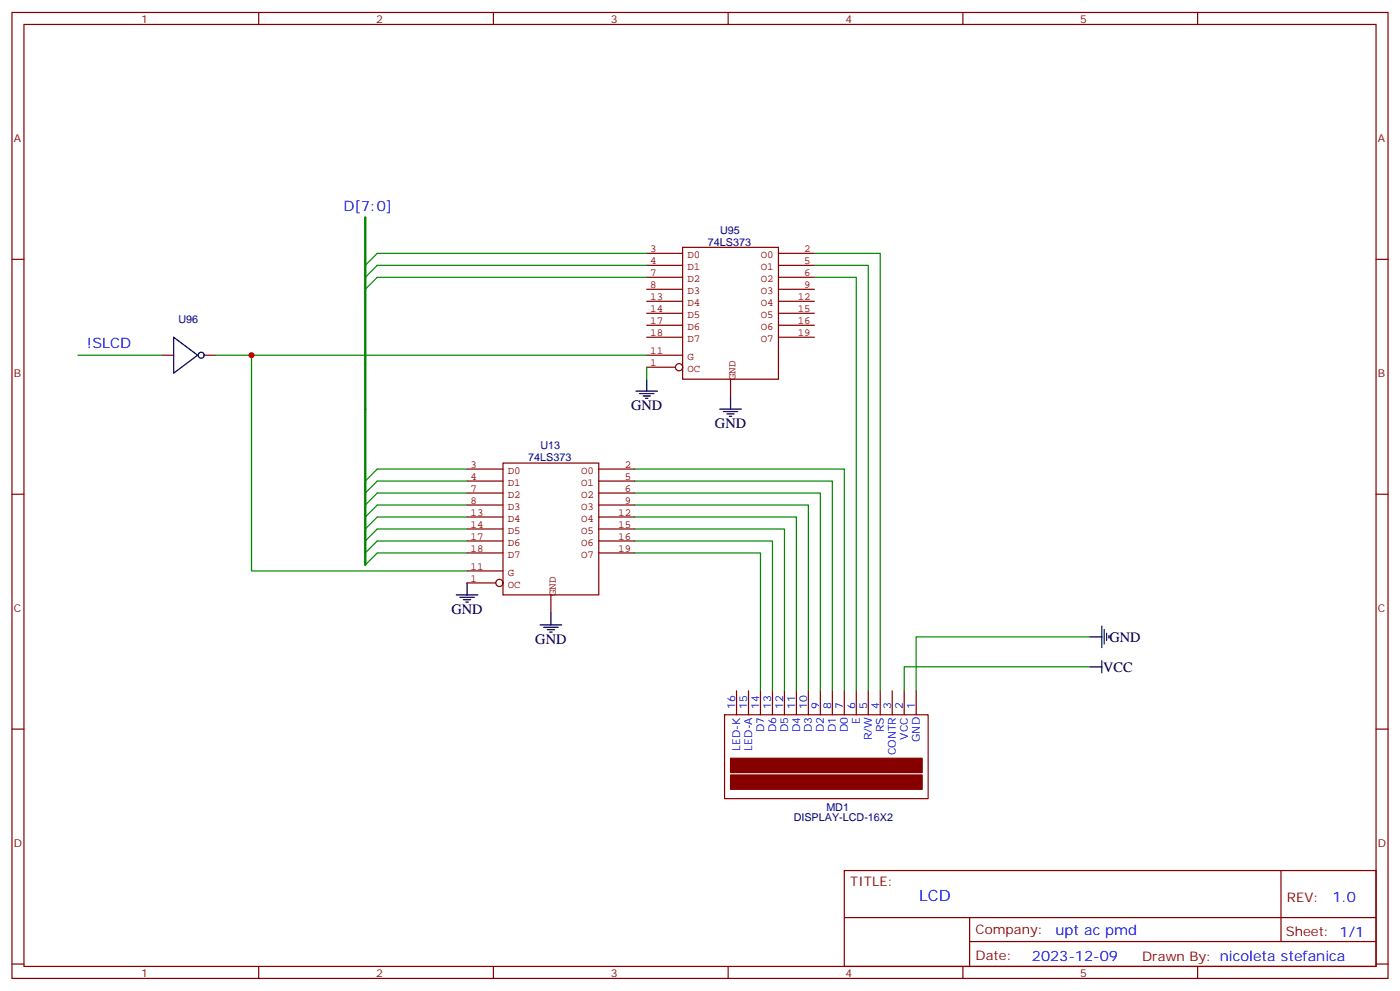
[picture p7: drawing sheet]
<svg xmlns="http://www.w3.org/2000/svg" width="412mm" height="292mm" viewBox="0 0 412 292" stroke-linecap="round" stroke-linejoin="round" font-family="sans-serif">
<g fill="none" stroke="#870000" stroke-width=".35">
<path d="M3.5 3.7h405.4v284.3h-405.4zM7.1 7.2h398.2v277.3h-398.2zM76.2 3.7v3.5M145.3 3.7v3.5M214.5 3.7v3.5M283.6 3.7v3.5M352.8 3.7v3.5M3.5 76.3h3.6M405.3 76.3h3.6M47.6 104.6h3.6M60 104.6h3.5M3.5 145.5h3.6"/>
<path d="M405.3 145.5h3.6M3.5 214.6h3.6M213.4 210.4h60v24.7h-60zM217 203.3v7.1M220.5 203.3v7.1M224 203.3v7.1M227.5 203.3v7.1M231.1 203.3v7.1M234.6 203.3v7.1M238.1 203.3v7.1M241.7 203.3v7.1M245.2 203.3v7.1"/>
<path d="M248.7 203.3v7.1M252.2 203.3v7.1M255.8 203.3v7.1M259.3 203.3v7.1M262.8 203.3v7.1M266.3 203.3v7.1M269.9 203.3v7.1M405.3 214.6h3.6M248.7 256.3h156.6v28.2h-156.6zM377.3 256.3v20.9M248.7 270.1h156.5M285.6 277.2h119.6"/>
<path d="M285.6 270.1v14.1M3.5 283.8h3.6M76.2 284.5v3.5M145.3 284.5v3.5M214.5 284.5v3.5M283.6 284.5v3.5M352.8 284.5v3.5M405.3 283.8h3.6"/>
</g>
<g fill="#870000" stroke="#870000" stroke-width=".35">
<path d="M215.2 223.2h56.4v4.2h-56.4z"/>
<path d="M215.2 228.1h56.4v4.2h-56.4z"/>
</g>
<path d="M51.2 99.3l7 5.3-7 5.3zM321 187.5h3.6M321 196.3h3.6M324.6 184.3v6.3M324.6 194.5v3.5M325.3 185.3v4.3M326 186.4v2.1M326.7 187.1v.7" fill="none" stroke="#000" stroke-width=".35"/>
<g fill="none" stroke="#008700" stroke-width=".35">
<path d="M137.6 138.1h-26.5l-3.5 3.5M187 138.1h61.7v65.2M137.6 159.2h-26.5l-3.5 3.6M137.6 155.7h-26.5l-3.5 3.5M137.6 152.2h-26.5l-3.5 3.5M137.6 148.7h-26.5l-3.5 3.5M137.6 145.1h-26.5l-3.5 3.6M137.6 141.6h-26.5l-3.5 3.5M187 159.2h40.5v44.1M187 155.7h44.1v47.6M187 152.2h47.6v51.1M187 148.7h51.1v54.6"/>
<path d="M187 145.1h54.7v58.2M187 141.6h58.2v61.7M137.6 162.8h-26.5l-3.5 3.5M187 162.8h37v40.5M321 187.5h-51.1v15.8M321 196.3h-54.7v7"/>
</g>
<g fill="none" stroke="#850000" stroke-width=".35">
<path d="M137.6 138.1h10.6M148.2 136.3h28.2v38.8h-28.2zM176.4 138.1h10.6M137.6 141.6h10.6M137.6 145.1h10.6M137.6 148.7h10.6M137.6 152.2h10.6M137.6 155.7h10.6M137.6 159.2h10.6M176.4 141.6h10.6M176.4 145.1h10.6M176.4 148.7h10.6"/>
<path d="M176.4 152.2h10.6M176.4 155.7h10.6M176.4 159.2h10.6M137.6 171.6h8.4M137.6 168.1h10.6M137.6 162.8h10.6M162.3 175.1v5.3M176.4 162.8h10.6"/>
<circle cx="147.1" cy="171.6" r="1.06"/>
</g>
<path d="M107.6 120.4v45.9" fill="none" stroke="#008700" stroke-width=".71"/>
<circle cx="59.3" cy="104.6" r=".88" fill="#fff" stroke="#000" stroke-width=".35"/>
<path d="M190.5 78.1h-79.4l-3.5 3.5M190.5 74.6h-79.4l-3.5 3.5M239.9 74.6h19.4v128.7M239.9 78.1h15.9v125.2M190.5 81.6h-79.4l-3.5 3.6M239.9 81.6h12.3v121.7M22.9 104.6h24.7M63.5 104.6h10.6v63.5h63.5M74.1 104.6h116.4M190.5 108.1v3.5" fill="none" stroke="#008700" stroke-width=".35"/>
<g fill="none" stroke="#000" stroke-width=".35">
<path d="M187.3 115.1h6.4M188.4 115.9h4.2M189.4 116.6h2.2M190.1 117.3h.8M190.5 111.6v3.5M215.2 116.9v3.5M212 120.4h6.4M213.1 121.1h4.2M214.1 121.8h2.2M214.8 122.6h.7M134.4 175.1h6.4M135.5 175.8h4.2"/>
<path d="M136.5 176.5h2.1M137.2 177.2h.7M137.6 171.6v3.5M159.1 183.9h6.4M160.2 184.6h4.2M161.2 185.3h2.1M161.9 186.1h.7M162.3 180.4v3.5"/>
</g>
<g fill="none" stroke="#850000" stroke-width=".35">
<path d="M190.5 74.6h10.6M190.5 78.1h10.6M201.1 72.8h28.2v38.8h-28.2zM229.3 74.6h10.6M229.3 78.1h10.6M190.5 81.6h10.6M190.5 85.2h10.6M190.5 88.7h10.6M190.5 92.2h10.6M190.5 95.7h10.6M190.5 99.3h10.6M229.3 81.6h10.6"/>
<path d="M229.3 85.2h10.6M229.3 88.7h10.6M229.3 92.2h10.6M229.3 95.7h10.6M229.3 99.3h10.6M190.5 108.1h8.5M190.5 104.6h10.6M215.2 111.6v5.3"/>
<circle cx="200" cy="108.1" r="1.06"/>
</g>
<path d="M107.6 64v56.4" fill="none" stroke="#008700" stroke-width=".71"/>
<circle cx="74.1" cy="104.6" r=".88" fill="#c00"/>
<text font-size="4.6" fill="#00f" x="270.8" y="265.3">LCD</text>
<g font-size="4.2" fill="#00f">
<text x="101.2" y="62">D[7:0]</text>
<text x="25.5" y="102.3">!SLCD</text>
<text x="392.5" y="265.5">1.0</text>
<text x="310.9" y="275.1">upt ac pmd</text>
<text x="304" y="282.9">2023-12-09</text>
</g>
<g font-size="4.2">
<text x="185.9" y="120.8">GND</text>
<text x="210.6" y="126.1">GND</text>
<text x="133" y="180.8">GND</text>
<text x="157.7" y="189.6">GND</text>
<text x="326.8" y="188.9">GND</text>
<text x="324.9" y="197.7">VCC</text>
</g>
<g font-size="3.9" fill="#800">
<text x="250.5" y="260.8">TITLE:</text>
<text x="379.1" y="265.5">REV:</text>
<text x="287.4" y="275">Company:</text>
<text x="378.7" y="275.7">Sheet: 1/1</text>
<text x="287.4" y="282.7">Date:</text>
<text x="336.4" y="282.8">Drawn By: nicoleta stefanica</text>
</g>
<g font-size="3.2" fill="#800">
<text x="41.6" y="6.7">1</text>
<text x="110.8" y="6.7">2</text>
<text x="179.9" y="6.7">3</text>
<text x="249.1" y="6.7">4</text>
<text x="318.2" y="6.7">5</text>
<text x="4.1" y="41.8">A</text>
<text x="405.9" y="41.8">A</text>
<text x="4.1" y="110.9">B</text>
<text x="405.9" y="110.9">B</text>
<text x="4.1" y="180.1">C</text>
<text x="405.9" y="180.1">C</text>
<text x="4.1" y="249.2">D</text>
<text x="405.9" y="249.2">D</text>
<text x="41.6" y="287.5">1</text>
<text x="110.8" y="287.5">2</text>
<text x="179.9" y="287.5">3</text>
<text x="249.1" y="287.5">4</text>
<text x="318.2" y="287.5">5</text>
</g>
<g font-size="3.2" fill="#000080">
<text x="212.1" y="68.8">U95</text>
<text x="208.5" y="72.3">74LS373</text>
<text x="52.5" y="95.1">U96</text>
<text x="155.6" y="135.8">74LS373</text>
<text x="159.2" y="132.3">U13</text>
<text x="243.4" y="238.6">MD1</text>
<text x="233.8" y="241.6">DISPLAY-LCD-16X2</text>
</g>
<g font-size="3.2" fill="#840000">
<text x="191.6" y="74.2">3</text>
<text x="191.6" y="77.8">4</text>
<text x="202.5" y="76.1">D0</text>
<text x="224.1" y="76.1">O0</text>
<text x="236.9" y="74.2">2</text>
<text x="236.9" y="77.8">5</text>
<text x="191.6" y="81.3">7</text>
<text x="202.5" y="79.6">D1</text>
<text x="202.5" y="83.1">D2</text>
<text x="224.1" y="79.6">O1</text>
<text x="224.1" y="83.1">O2</text>
<text x="236.9" y="81.3">6</text>
<text x="191.6" y="84.8">8</text>
<text x="191.6" y="88.3">13</text>
<text x="202.5" y="86.7">D3</text>
<text x="224.1" y="86.7">O3</text>
<text x="235" y="88.3">12</text>
<text x="236.9" y="84.8">9</text>
<text x="191.6" y="91.9">14</text>
<text x="191.6" y="95.4">17</text>
<text x="202.5" y="90.2">D4</text>
<text x="202.5" y="93.7">D5</text>
<text x="224.1" y="90.2">O4</text>
<text x="224.1" y="93.7">O5</text>
<text x="235" y="91.9">15</text>
<text x="235" y="95.4">16</text>
<text x="191.6" y="98.9">18</text>
<text x="202.5" y="97.2">D6</text>
<text x="202.5" y="100.8">D7</text>
<text x="224.1" y="97.2">O6</text>
<text x="224.1" y="100.8">O7</text>
<text x="235" y="98.9">19</text>
<text x="191.6" y="107.7">1</text>
<text x="191.6" y="104.2">11</text>
<text x="202.5" y="106.1">G</text>
<text x="202.5" y="109.6">OC</text>
<text x="216.7" y="112" transform="rotate(-90 216.7 112)">GND</text>
<text x="138.6" y="137.7">3</text>
<text x="184" y="137.7">2</text>
<text x="138.6" y="141.3">4</text>
<text x="149.6" y="139.6">D0</text>
<text x="149.6" y="143.1">D1</text>
<text x="171.2" y="139.6">O0</text>
<text x="171.2" y="143.1">O1</text>
<text x="184" y="141.3">5</text>
<text x="138.6" y="144.8">7</text>
<text x="138.6" y="148.3">8</text>
<text x="149.6" y="146.6">D2</text>
<text x="171.2" y="146.6">O2</text>
<text x="184" y="144.8">6</text>
<text x="184" y="148.3">9</text>
<text x="138.6" y="151.8">13</text>
<text x="138.6" y="155.4">14</text>
<text x="149.6" y="150.2">D3</text>
<text x="149.6" y="153.7">D4</text>
<text x="171.2" y="150.2">O3</text>
<text x="171.2" y="153.7">O4</text>
<text x="182.1" y="151.8">12</text>
<text x="182.1" y="155.4">15</text>
<text x="138.6" y="158.9">17</text>
<text x="149.6" y="157.2">D5</text>
<text x="149.6" y="160.7">D6</text>
<text x="171.2" y="157.2">O5</text>
<text x="171.2" y="160.7">O6</text>
<text x="182.1" y="158.9">16</text>
<text x="138.6" y="167.7">11</text>
<text x="138.6" y="162.4">18</text>
<text x="149.6" y="164.3">D7</text>
<text x="171.2" y="164.3">O7</text>
<text x="182.1" y="162.4">19</text>
<text x="138.6" y="171.2">1</text>
<text x="149.6" y="173.1">OC</text>
<text x="149.6" y="169.6">G</text>
<text x="163.8" y="175.5" transform="rotate(-90 163.8 175.5)">GND</text>
</g>
<g font-size="3.2" fill="#00f">
<text x="216.6" y="208.6" transform="rotate(-90 216.6 208.6)">16</text>
<text x="220.1" y="208.6" transform="rotate(-90 220.1 208.6)">15</text>
<text x="223.7" y="208.6" transform="rotate(-90 223.7 208.6)">14</text>
<text x="227.2" y="208.6" transform="rotate(-90 227.2 208.6)">13</text>
<text x="230.7" y="208.6" transform="rotate(-90 230.7 208.6)">12</text>
<text x="234.2" y="208.6" transform="rotate(-90 234.2 208.6)">11</text>
<text x="237.8" y="208.6" transform="rotate(-90 237.8 208.6)">10</text>
<text x="241.3" y="208.6" transform="rotate(-90 241.3 208.6)">9</text>
<text x="244.8" y="208.6" transform="rotate(-90 244.8 208.6)">8</text>
<text x="248.4" y="208.6" transform="rotate(-90 248.4 208.6)">7</text>
<text x="251.9" y="208.6" transform="rotate(-90 251.9 208.6)">6</text>
<text x="255.4" y="208.6" transform="rotate(-90 255.4 208.6)">5</text>
<text x="258.9" y="208.6" transform="rotate(-90 258.9 208.6)">4</text>
<text x="262.5" y="208.6" transform="rotate(-90 262.5 208.6)">3</text>
<text x="266" y="208.6" transform="rotate(-90 266 208.6)">2</text>
<text x="269.5" y="208.6" transform="rotate(-90 269.5 208.6)">1</text>
<text x="225.1" y="215.6" transform="rotate(-90 225.1 215.6)">D7</text>
<text x="228.6" y="215.6" transform="rotate(-90 228.6 215.6)">D6</text>
<text x="232.1" y="215.6" transform="rotate(-90 232.1 215.6)">D5</text>
<text x="235.7" y="215.6" transform="rotate(-90 235.7 215.6)">D4</text>
<text x="239.2" y="215.6" transform="rotate(-90 239.2 215.6)">D3</text>
<text x="242.7" y="215.6" transform="rotate(-90 242.7 215.6)">D2</text>
<text x="246.2" y="215.6" transform="rotate(-90 246.2 215.6)">D1</text>
<text x="249.8" y="215.6" transform="rotate(-90 249.8 215.6)">D0</text>
<text x="253.3" y="213.1" transform="rotate(-90 253.3 213.1)">E</text>
<text x="260.3" y="215.5" transform="rotate(-90 260.3 215.5)">RS</text>
<text x="218" y="221" transform="rotate(-90 218 221)">LED-K</text>
<text x="221.5" y="220.9" transform="rotate(-90 221.5 220.9)">LED-A</text>
<text x="256.8" y="217.9" transform="rotate(-90 256.8 217.9)">R/W</text>
<text x="267.4" y="217.7" transform="rotate(-90 267.4 217.7)">VCC</text>
<text x="270.9" y="218.4" transform="rotate(-90 270.9 218.4)">GND</text>
<text x="263.9" y="222.4" transform="rotate(-90 263.9 222.4)">CONTR</text>
</g>
</svg>
